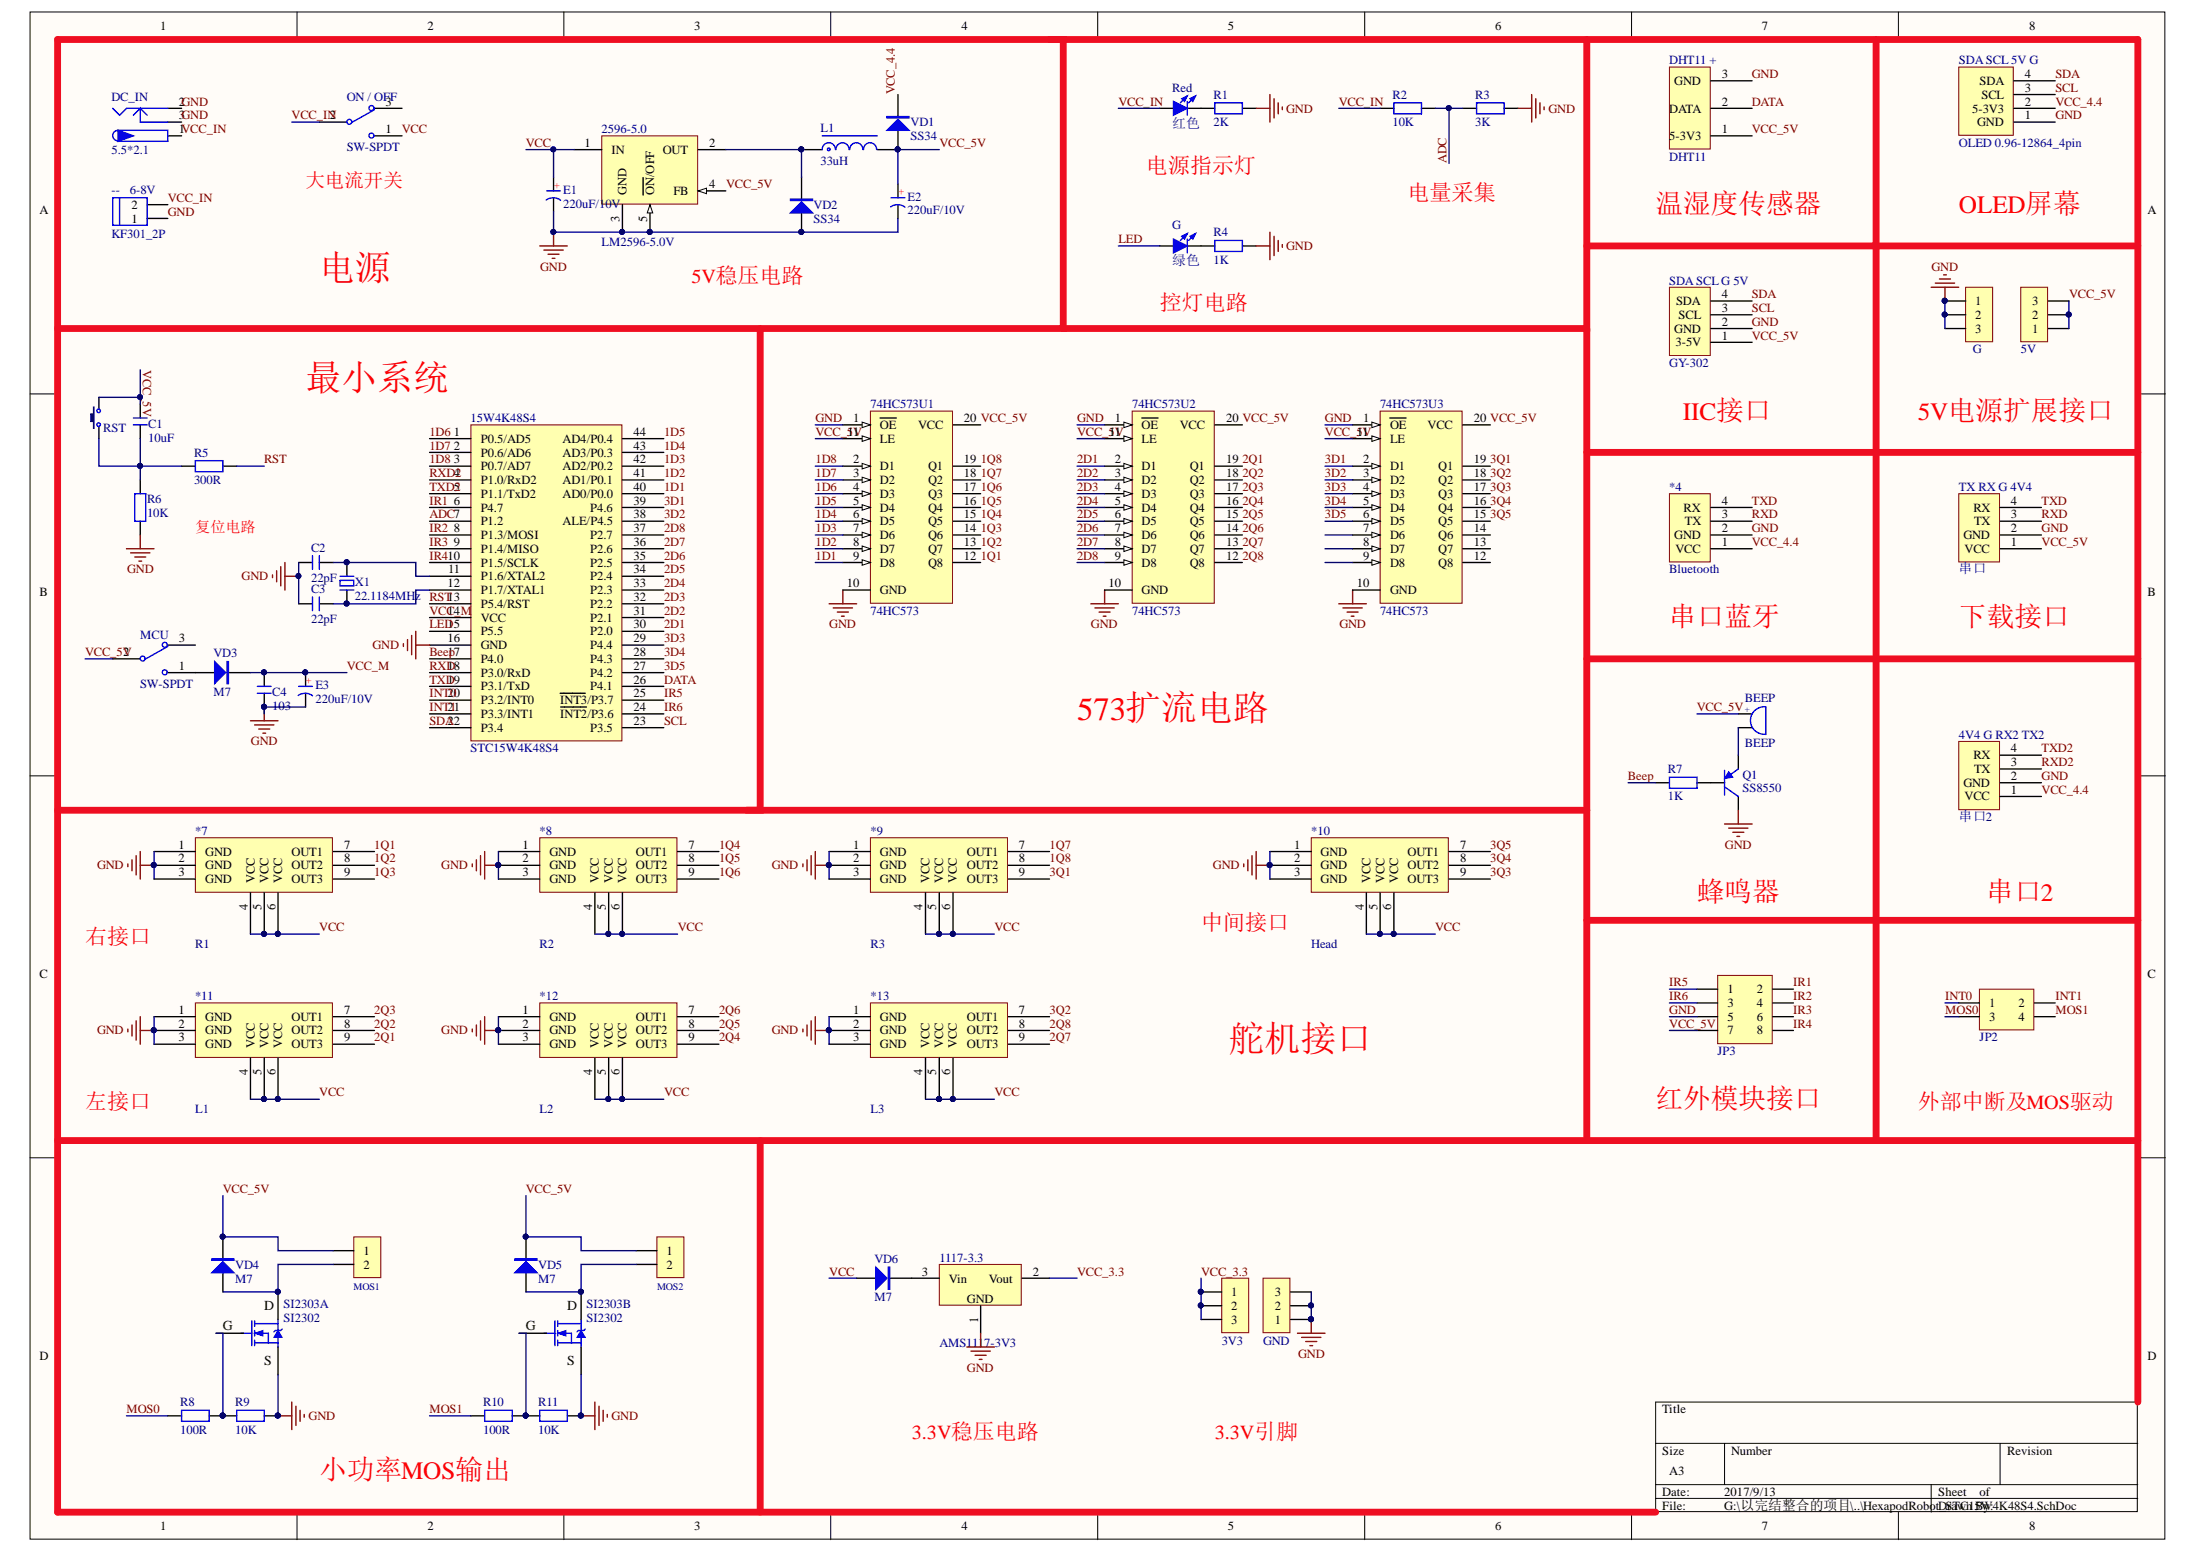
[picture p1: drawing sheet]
# Altium project HexapodRobot_STC15W4K48S4.PrjPcb
1 sheet, 64 parts. Net scope: global (net labels, ports and power ports of the same name join across sheets).
Board file: HexapodRobot_STC15W4K48S4.PcbDoc

## Sheet HexapodRobot_STC15W4K48S4.SchDoc
size A3

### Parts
(Parts that share a designator on the sheet are numbered #1, #2 ... from top to bottom, then left to right.)
3V3  HDR-1X3  [HDR-1X3R]  (value not drawn)
4V4_G_RX2_TX2  串口2  [HDR-1X4_M]
5V  HDR-1X3  [HDR-1X3R]  (value not drawn)
15W4K48S4  STC15W4K48S4  [LQFP44 10X10_L]
74HC573U1  74HC573  [TSSOP20_N]
74HC573U2  74HC573  [TSSOP20_N]
74HC573U3  74HC573  [TSSOP20_N]
1117-3.3  AMS1117-3V3  [SOT223_L]
2596-5.0  LM2596-5.0V  [TO263-5A]
*4  Bluetooth  [HDR-1X4_M]
*7  R1  [heard3X3]
*8  R2  [heard3X3]
*9  R3  [heard3X3]
*10  Head  [heard3X3]
*11  L1  [HEARD3X3-]
*12  L2  [HEARD3X3-]
*13  L3  [HEARD3X3-]
--_6-8V  KF301_2P  [KF301-2P]
BEEP  BEEP  [BEEP 5x9x5.5]
C1  10uF  [C 0603]
C2  22pF  [C 0603]
C3  22pF  [C 0603]
C4  103  [C 0603]
DC_IN  5.5*2.1  [DC-005]
DHT11_+  DHT11  [HDR-1X3_M]
E1  220uF/10V  [CT 6*6 - C]
E2  220uF/10V  [CT 6*6 - C]
E3  220uF/10V  [CT 6*6 - C]
G#1  绿色  [LED 0603G]
G#2  HDR-1X3  [HDR-1X3]  (value not drawn)
GND  HDR-1X3  [HDR-1X3]  (value not drawn)
JP2  Header2X2  [HDR-2X2]  (value not drawn)
JP3  Header 4X2  [HDR-4X2]  (value not drawn)
L1  33uH  [CDRH127]
MCU  SW-SPDT  [KEY_HDR3]
MOS1  HDR-1X2  [HDR-1X2]  (value not drawn)
MOS2  HDR-1X2  [HDR-1X2]  (value not drawn)
ON_/_OFF  SW-SPDT  [纽子开关]
Q1  SS8550  [TO92A]
R1  2K  [R 0603]
R2  10K  [R 0603]
R3  3K  [R 0603]
R4  1K  [R 0603]
R5  300R  [R 0603]
R6  10K  [R 0603]
R7  1K  [R 0603]
R8  100R  [R 0603]
R9  10K  [R 0603]
R10  100R  [R 0603]
R11  10K  [R 0603]
Red  红色  [LED 0603R]
RST  3x6x5  [TSW SMD-3*6*2.5]  (value not drawn)
SDA_SCL_5V_G  OLED 0.96-12864_4pin  [OLED 0.96-12864_4pin]
SDA_SCL_G_5V  GY-302  [HDR-1X4]
SI2303A  SI2302  [SOT23-3N]
SI2303B  SI2302  [SOT23-3N]
TX_RX_G_4V4  串口  [HDR-1X4_M]
VD1  SS34  [SMC]
VD2  SS34  [SMC]
VD3  M7  [SMA]
VD4  M7  [SMA]
VD5  M7  [SMA]
VD6  M7  [SMA]
X1  22.1184MHz  [XTAL-49S DIP]

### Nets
GND: 4V4_G_RX2_TX2.2(GND) 15W4K48S4.16(GND) 74HC573U1.1(~{OE}) 74HC573U1.10(GND) 74HC573U2.1(~{OE}) 74HC573U2.10(GND) 74HC573U3.1(~{OE}) 74HC573U3.10(GND) 1117-3.3.1(GND) 2596-5.0.3(GND) 2596-5.0.5(~{ON}/OFF) *4.2(GND) *7.1(GND) *7.2(GND) *7.3(GND) *8.1(GND) *8.2(GND) *8.3(GND) *9.1(GND) *9.2(GND) *9.3(GND) *10.1(GND) *10.2(GND) *10.3(GND) *11.1(GND) *11.2(GND) *11.3(GND) *12.1(GND) *12.2(GND) *12.3(GND) *13.1(GND) *13.2(GND) *13.3(GND) --_6-8V.1 C2.1 C3.1 C4.1 DC_IN.2 DC_IN.3 DHT11_+.3(GND) E1.2(K) E2.2(K) E3.2(K) G#2.1 G#2.2 G#2.3 GND.1 GND.2 GND.3 JP3.5 Q1.3(C) R1.2 R3.2 R4.2 R6.1 R9.2 R11.2 SDA_SCL_5V_G.1(GND) SDA_SCL_G_5V.2(GND) SI2303A.2(S) SI2303B.2(S) TX_RX_G_4V4.2(GND) VD2.1(A)
1D1: 15W4K48S4.40(AD0/P0.0) 74HC573U1.9(D8)
1D2: 15W4K48S4.41(AD1/P0.1) 74HC573U1.8(D7)
1D3: 15W4K48S4.42(AD2/P0.2) 74HC573U1.7(D6)
1D4: 15W4K48S4.43(AD3/P0.3) 74HC573U1.6(D5)
1D5: 15W4K48S4.44(AD4/P0.4) 74HC573U1.5(D4)
1D6: 15W4K48S4.1(P0.5/AD5) 74HC573U1.4(D3)
1D7: 15W4K48S4.2(P0.6/AD6) 74HC573U1.3(D2)
1D8: 15W4K48S4.3(P0.7/AD7) 74HC573U1.2(D1)
1Q1: 74HC573U1.12(Q8) *7.7(OUT1)
1Q2: 74HC573U1.13(Q7) *7.8(OUT2)
1Q3: 74HC573U1.14(Q6) *7.9(OUT3)
1Q4: 74HC573U1.15(Q5) *8.7(OUT1)
1Q5: 74HC573U1.16(Q4) *8.8(OUT2)
1Q6: 74HC573U1.17(Q3) *8.9(OUT3)
1Q7: 74HC573U1.18(Q2) *9.7(OUT1)
1Q8: 74HC573U1.19(Q1) *9.8(OUT2)
2D1: 15W4K48S4.30(P2.0) 74HC573U2.2(D1)
2D2: 15W4K48S4.31(P2.1) 74HC573U2.3(D2)
2D3: 15W4K48S4.32(P2.2) 74HC573U2.4(D3)
2D4: 15W4K48S4.33(P2.3) 74HC573U2.5(D4)
2D5: 15W4K48S4.34(P2.4) 74HC573U2.6(D5)
2D6: 15W4K48S4.35(P2.5) 74HC573U2.7(D6)
2D7: 15W4K48S4.36(P2.6) 74HC573U2.8(D7)
2D8: 15W4K48S4.37(P2.7) 74HC573U2.9(D8)
2Q1: 74HC573U2.19(Q1) *11.9(OUT3)
2Q2: 74HC573U2.18(Q2) *11.8(OUT2)
2Q3: 74HC573U2.17(Q3) *11.7(OUT1)
2Q4: 74HC573U2.16(Q4) *12.9(OUT3)
2Q5: 74HC573U2.15(Q5) *12.8(OUT2)
2Q6: 74HC573U2.14(Q6) *12.7(OUT1)
2Q7: 74HC573U2.13(Q7) *13.9(OUT3)
2Q8: 74HC573U2.12(Q8) *13.8(OUT2)
3D1: 15W4K48S4.39(P4.6) 74HC573U3.2(D1)
3D2: 15W4K48S4.38(ALE/P4.5) 74HC573U3.3(D2)
3D3: 15W4K48S4.29(P4.4) 74HC573U3.4(D3)
3D4: 15W4K48S4.28(P4.3) 74HC573U3.5(D4)
3D5: 15W4K48S4.27(P4.2) 74HC573U3.6(D5)
3Q1: 74HC573U3.19(Q1) *9.9(OUT3)
3Q2: 74HC573U3.18(Q2) *13.7(OUT1)
3Q3: 74HC573U3.17(Q3) *10.9(OUT3)
3Q4: 74HC573U3.16(Q4) *10.8(OUT2)
3Q5: 74HC573U3.15(Q5) *10.7(OUT1)
ADC: 15W4K48S4.7(P1.2) R2.2 R3.1
Beep: 15W4K48S4.17(P4.0) R7.1
DATA: 15W4K48S4.26(P4.1) DHT11_+.2(DATA)
INT0: 15W4K48S4.20(P3.2/INT0) JP2.1
INT1: 15W4K48S4.21(P3.3/INT1) JP2.2
IR1: 15W4K48S4.6(P4.7) JP3.2
IR2: 15W4K48S4.8(P1.3/MOSI) JP3.4
IR3: 15W4K48S4.9(P1.4/MISO) JP3.6
IR4: 15W4K48S4.10(P1.5/SCLK) JP3.8
IR5: 15W4K48S4.25(~{INT3}/P3.7) JP3.1
IR6: 15W4K48S4.24(~{INT2}/P3.6) JP3.3
LED: 15W4K48S4.15(P5.5) G#1.1(A)
MOS0: JP2.3 R8.1
MOS1: JP2.4 R10.1
RST: 15W4K48S4.13(P5.4/RST) R5.1
RXD: 15W4K48S4.18(P3.0/RxD) *4.3(TX) TX_RX_G_4V4.3(TX)
RXD2: 4V4_G_RX2_TX2.3(TX) 15W4K48S4.4(P1.0/RxD2)
SCL: 15W4K48S4.23(P3.5) SDA_SCL_5V_G.3(SCL) SDA_SCL_G_5V.3(SCL)
SDA: 15W4K48S4.22(P3.4) SDA_SCL_5V_G.4(SDA) SDA_SCL_G_5V.4(SDA)
TXD: 15W4K48S4.19(P3.1/TxD) *4.4(RX) TX_RX_G_4V4.4(RX)
TXD2: 4V4_G_RX2_TX2.4(RX) 15W4K48S4.5(P1.1/TxD2)
VCC: 2596-5.0.1(IN) *7.4(VCC) *7.5(VCC) *7.6(VCC) *8.4(VCC) *8.5(VCC) *8.6(VCC) *9.4(VCC) *9.5(VCC) *9.6(VCC) *10.4(VCC) *10.5(VCC) *10.6(VCC) *11.4(VCC) *11.5(VCC) *11.6(VCC) *12.4(VCC) *12.5(VCC) *12.6(VCC) *13.4(VCC) *13.5(VCC) *13.6(VCC) E1.1(A) ON_/_OFF.1 VD6.1(A)
VCC_3.3: 3V3.1 3V3.2 3V3.3 1117-3.3.2(Vout)
VCC_4.4: 4V4_G_RX2_TX2.1(VCC) *4.1(VCC) SDA_SCL_5V_G.2(5-3V3) VD1.2(K)
VCC_5V: 5V.1 5V.2 5V.3 74HC573U1.11(LE) 74HC573U1.20(VCC) 74HC573U2.11(LE) 74HC573U2.20(VCC) 74HC573U3.11(LE) 74HC573U3.20(VCC) 2596-5.0.4(FB) BEEP.1 C1.2 DHT11_+.1(5-3V3) E2.1(A) JP3.7 L1.2 MCU.2 MOS1.1 MOS2.1 RST.2 SDA_SCL_G_5V.1(3-5V) TX_RX_G_4V4.1(VCC) VD1.1(A) VD4.2(K) VD5.2(K)
VCC_IN: --_6-8V.2 DC_IN.1 ON_/_OFF.2 R2.1 Red.1(A)
VCC_M: 15W4K48S4.14(VCC) C4.2 E3.1(A) VD3.2(K)
Net15W4K48S4_11: 15W4K48S4.11(P1.6/XTAL2) C2.2 X1.2
Net15W4K48S4_12: 15W4K48S4.12(P1.7/XTAL1) C3.2 X1.1
Net1117-3.3_3: 1117-3.3.3(Vin) VD6.2(K)
Net2596-5.0_2: 2596-5.0.2(OUT) L1.1 VD2.2(K)
NetBEEP_2: BEEP.2 Q1.1(E)
NetC1_1: C1.1 R5.2 R6.2 RST.1
NetG#1_2: G#1.2(K) R4.1
NetMCU_1: MCU.1 VD3.1(A)
NetMOS1_2: MOS1.2 SI2303A.3(D) VD4.1(A)
NetMOS2_2: MOS2.2 SI2303B.3(D) VD5.1(A)
NetQ1_2: Q1.2(B) R7.2
NetR1_1: R1.1 Red.2(K)
NetR8_2: R8.2 R9.1 SI2303A.1(G)
NetR10_2: R10.2 R11.1 SI2303B.1(G)

Not connected (* = marked no-connect by the designer): 74HC573U3 7(D6) 8(D7) 9(D8) 12(Q8) 13(Q7) 14(Q6); MCU 3; ON_/_OFF 3

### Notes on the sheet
- (near ON_/_OFF) 大电流开关
- 电源指示灯
- 电量采集
- 温湿度传感器
- OLED屏幕
- 电源
- 5V稳压电路
- 控灯电路
- 最小系统
- IIC接口
- 5V电源扩展接口
- 复位电路
- 串口蓝牙
- 下载接口
- 573扩流电路
- 右接口
- 中间接口
- 蜂鸣器
- 串口2
- 舵机接口
- 左接口
- 红外模块接口
- 外部中断及MOS驱动
- 小功率MOS输出
- 3.3V稳压电路
- 3.3V引脚
